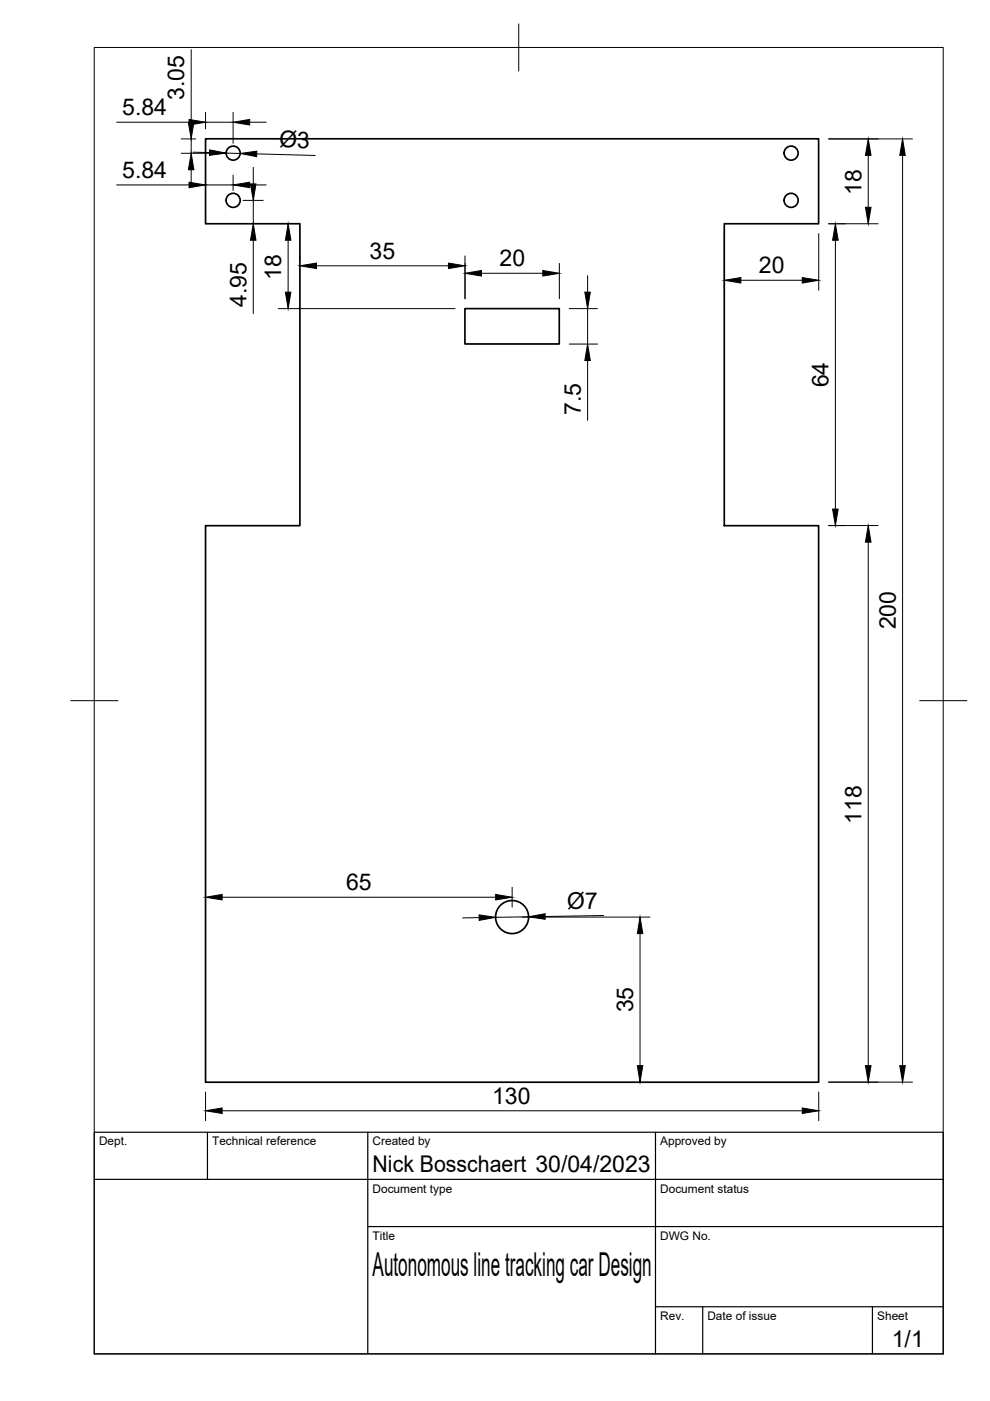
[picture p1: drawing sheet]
<svg xmlns="http://www.w3.org/2000/svg" width="210mm" height="297mm" viewBox="0 0 210 297" stroke-linecap="round" stroke-linejoin="round" font-family="sans-serif">
<!-- layer: Visible -->
<g fill="none" stroke="#000" stroke-width=".36">
<path d="M43.6 29.4h130v18h-20v64h20v118.1h-130v-118.1h20v-64h-20zM98.6 65.4h20v7.5h-20z"/>
<circle cx="49.4" cy="32.5" r="1.49"/>
<circle cx="167.7" cy="32.5" r="1.49"/>
<circle cx="49.4" cy="42.5" r="1.49"/>
<circle cx="167.7" cy="42.5" r="1.49"/>
<circle cx="108.6" cy="194.4" r="3.5"/>
</g>
<!-- layer: BORDER -->
<path d="M20 10.1h180v276.9h-180zM110 5.1v10M15 148.6h10M195 148.6h10" fill="none" stroke="#000" stroke-width=".21"/>
<!-- layer: TITLEBLOCK -->
<path d="M20 240.1h180v46.9h-180zM20 250h180M44 240.1v9.9M78 240.1v46.9M139 240.1v46.9M78 260.1h122M139 277.1h61M149 277.1v9.9M185 277.1v9.9" fill="none" stroke="#000" stroke-width=".25"/>
<!-- layer: FD_Dimensions -->
<g fill="none" stroke="#000" stroke-width=".21">
<path d="M40.5 10.5v15.4M24.7 25.9h15.4M24.7 39.2h15.4M38.4 29.4h3.1M38.4 32.5h8.9M40.5 29.4v3.1M40.5 36v3.5M40.9 32.3h3.5M43.6 23.8v3.5M43.6 25.9h5.8M43.6 39.2h5.8M47.9 32.5h3"/>
<path d="M49.4 23.8v6.6M49.4 37.1v3.3M52.9 25.9h3.5M52.9 39.2h3.5M53.7 35.5v3.5M54.4 32.6l12.4 .4M175.7 29.4h17.8M184.1 32.9v11M191.4 32.9v193M51.5 42.5h4.3M53.7 42.5v4.9M53.7 50.9v15.6"/>
<path d="M61.1 50.9v11M63.6 54.3v.7M67.1 56.4h28M98.6 54.3v9M102.1 57.9h13M118.6 55.8v7.5M124.6 58.4v3.5M153.6 49.5v12M157.1 59.4h13M173.6 49.5v12M175.7 47.4h10.5M177.1 50.9v57"/>
<path d="M59 65.4h37.5M120.7 65.4h6M120.7 72.9h6M124.6 65.4v7.5M124.6 76.4v12.7M175.7 111.4h10.5M184.1 114.9v111M47.1 190.2h58M101.6 194.5l-3.5 .1M108.6 188.1v4.2M110.7 194.4h27.1M112.1 194.4l-7 .1"/>
<path d="M128 194.1l-12.4 .2M135.7 197.9v28M43.6 231.5v6.1M47.1 235.5h123M173.6 231.5v6.1M175.7 229.4h17.8"/>
</g>
<g fill="#000" stroke="#000" stroke-width=".21">
<path d="M40.5 32.5l.6 3.5h-1.2zM39.9 25.9h1.2l-.6 3.5zM40.1 25.3l3.5 .6-3.5 .6zM40.1 38.6l3.5 .6-3.5 .6zM44.4 31.8l3.5 .7-3.5 .4zM49.4 25.9l3.5-.6v1.2zM49.4 39.2l3.5-.6v1.2zM53.1 39h1.2l-.6 3.5zM50.9 32.5l3.5-.4v1.1zM184.1 29.4l.6 3.5h-1.2zM191.4 29.4l.5 3.5h-1.1zM53.7 47.4l.6 3.5h-1.2z"/>
<path d="M61.1 47.4l.6 3.5h-1.2zM63.6 56.4l3.5-.6v1.1zM95.1 55.8l3.5 .6-3.5 .5zM98.6 57.9l3.5-.6v1.2zM115.1 57.3l3.5 .6-3.5 .6zM153.6 59.4l3.5-.5v1.1zM170.1 58.9l3.5 .5-3.5 .6zM177.1 47.4l.6 3.5h-1.2zM183.5 43.9h1.2l-.6 3.5zM60.5 61.9h1.2l-.6 3.5zM124 61.9h1.2l-.6 3.5zM124.6 72.9l.6 3.5h-1.2z"/>
<path d="M176.5 107.9h1.2l-.6 3.5zM184.1 111.4l.6 3.5h-1.2zM43.6 190.2l3.5-.6v1.2zM101.6 194l3.5 .5-3.5 .6zM105.1 189.6l3.5 .6-3.5 .6zM112.1 194.4l3.5-.7v1.2zM135.7 194.4l.6 3.5h-1.2zM43.6 235.5l3.5-.6v1.2zM135.1 225.9h1.2l-.6 3.5zM170.1 234.9l3.5 .6-3.5 .6zM183.5 225.9h1.2l-.6 3.5zM190.8 225.9h1.1l-.5 3.5z"/>
</g>
<text font-size="7" x="79" y="270.6">Autonomous line tracking car Design</text>
<g font-size="4.9">
<text x="39.1" y="21.2" transform="rotate(-90 39.1 21.2)">3.05</text>
<text x="25.9" y="24.5">5.84</text>
<text x="59.2" y="31.2" transform="rotate(2 59.2 31.2)">Ø3</text>
<text x="25.9" y="37.7">5.84</text>
<text x="182.6" y="41.3" transform="rotate(-90 182.6 41.3)">18</text>
<text x="59.6" y="59.3" transform="rotate(-90 59.6 59.3)">18</text>
<text x="78.4" y="54.9">35</text>
<text x="105.9" y="56.5">20</text>
<text x="160.9" y="58">20</text>
<text x="52.2" y="65.2" transform="rotate(-90 52.2 65.2)">4.95</text>
<text x="175.7" y="82.1" transform="rotate(-90 175.7 82.1)">64</text>
<text x="123.1" y="87.9" transform="rotate(-90 123.1 87.9)">7.5</text>
<text x="189.9" y="133.5" transform="rotate(-90 189.9 133.5)">200</text>
<text x="182.6" y="174.7" transform="rotate(-90 182.6 174.7)">118</text>
<text x="73.4" y="188.8">65</text>
<text x="120.3" y="192.7" transform="rotate(-1 120.3 192.7)">Ø7</text>
<text x="134.2" y="214.7" transform="rotate(-90 134.2 214.7)">35</text>
<text x="104.4" y="234">130</text>
<text x="79" y="248.5">Nick Bosschaert 30/04/2023</text>
<text x="189.1" y="285.7">1/1</text>
</g>
<g font-size="2.5">
<text x="21" y="242.9">Dept.</text>
<text x="45" y="242.9">Technical reference</text>
<text x="79" y="242.9">Created by</text>
<text x="140" y="242.9">Approved by</text>
<text x="79" y="252.8">Document type</text>
<text x="140" y="252.8">Document status</text>
<text x="79" y="262.9">Title</text>
<text x="140" y="262.9">DWG No.</text>
<text x="140" y="279.9">Rev.</text>
<text x="150" y="279.9">Date of issue</text>
<text x="186" y="279.9">Sheet</text>
</g>
</svg>
